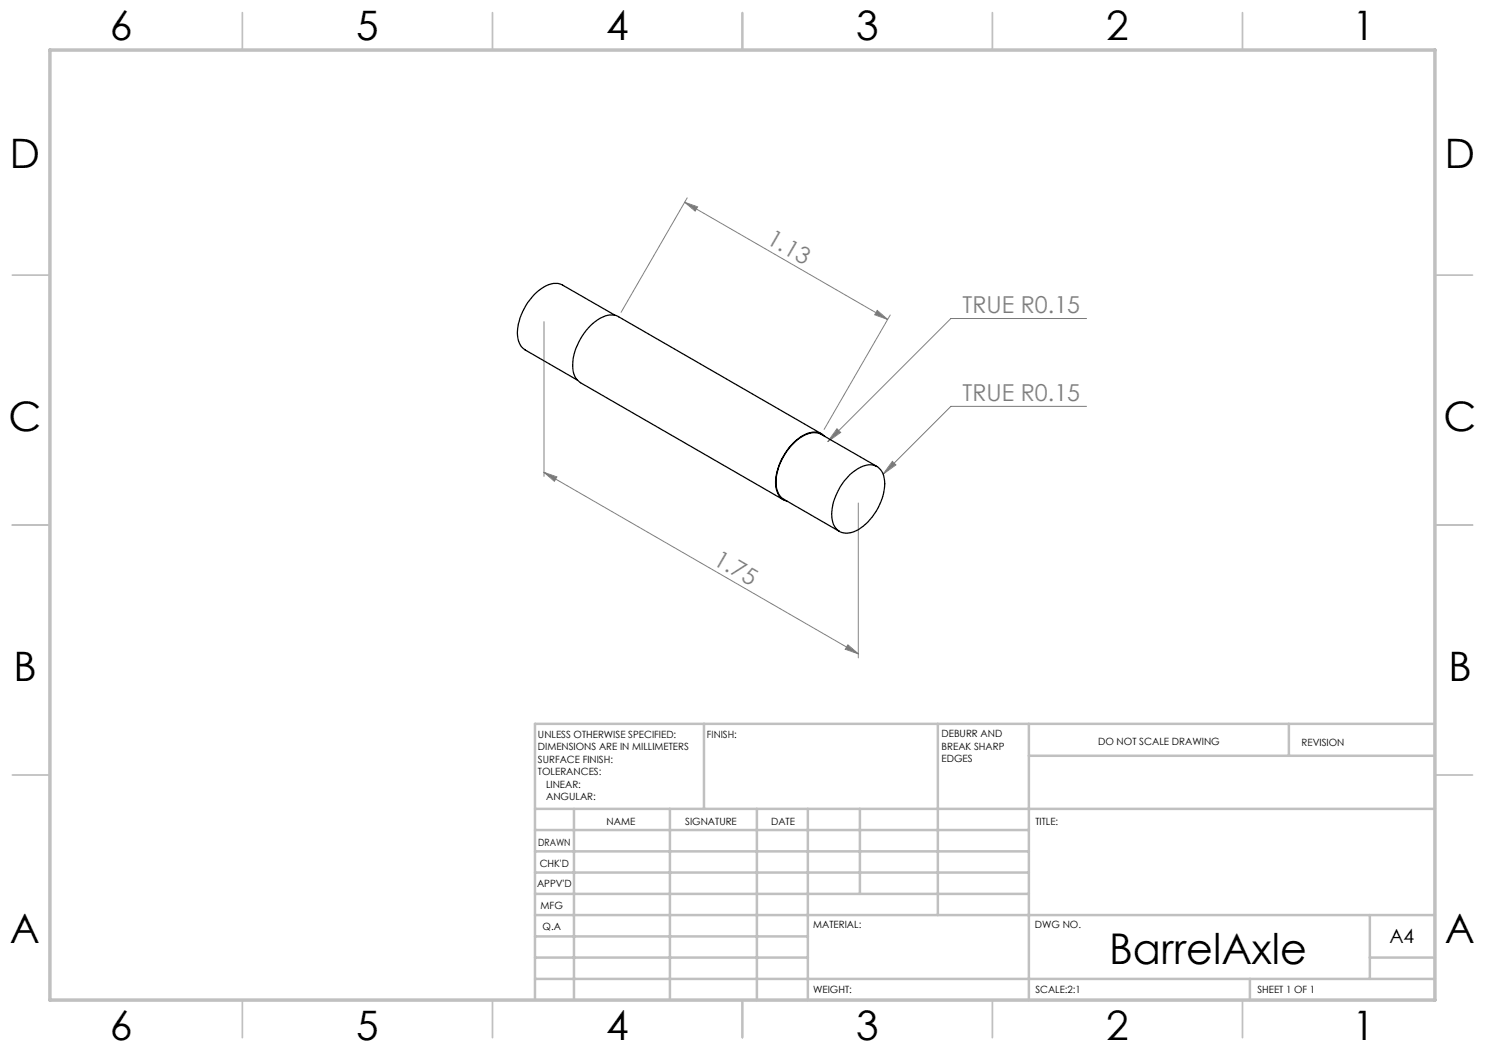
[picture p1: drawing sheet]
<svg xmlns="http://www.w3.org/2000/svg" width="297mm" height="210mm" viewBox="0 0 297 210" stroke-linecap="round" stroke-linejoin="round" font-family="sans-serif">
<g fill="none" stroke="#808080" stroke-width=".2">
<path d="M137.4 39.6l-13.2 22.9M136.9 40.5l2.6 .9-.5 .8zM136.9 40.5l40.6 23.4M108.8 64.3v31M175.4 62.1l2.1 1.8-2.6-.9zM178 63l-13.2 22.9M217.3 63.7h-27.1l-24.6 24.6M108.8 94.5l2.6 .9-.5 .9zM108.8 94.5l62.9 36.3M167.4 85.8l.7 .7-2.5 1.8zM178.5 92.3l.7 .7-2.6 1.8zM217.3 81.3h-27.1l-13.6 13.5"/>
<path d="M171.7 100.6v31M169.6 129l2.1 1.8-2.6-1z"/>
</g>
<g fill="none" stroke="#c0c0c0" stroke-width=".35">
<path d="M48.5 2.5v7.5M98.5 2.5v7.5M148.5 2.5v7.5M198.5 2.5v7.5M248.5 2.5v7.5M2.5 55h7.5M287 55h7.5M2.5 105h7.5M287 105h7.5M2.5 155h7.5M287 155h7.5M48.5 200v7.5"/>
<path d="M98.5 200v7.5M148.5 200v7.5M198.5 200v7.5M248.5 200v7.5"/>
</g>
<g fill="none" stroke="#c0c0c0" stroke-width=".5">
<path d="M140.8 144.8v17M187.6 144.8v38.2M205.8 144.8v55.2M205.8 151.2h81.2M257.8 144.8v6.4M287 144.8h-180v55.2M107 161.8h180M107 178.8h98.8M107 174.5h98.8M107 170.3h98.8M107 166h98.8M114.8 161.8v38.2"/>
<path d="M134 161.8v38.2M151.4 161.8v38.2M161.6 161.8v38.2M172 161.8v17M107 195.8h180M107 191.5h54.6M107 187.3h54.6M107 183h180M250 195.8v4.2M274 191.5h13M274 183v12.8"/>
</g>
<path d="M10 10h277v190h-277z" fill="none" stroke="#c0c0c0" stroke-width=".7"/>
<g fill="#808080">
<path d="M175.4 62.1l2.1 1.8-2.6-.9zM136.9 40.5l2.6 .9-.5 .8z"/>
<path d="M178.5 92.3l-1.9 2.5 2.6-1.8zM167.4 85.8l-1.8 2.5 2.5-1.8z"/>
<path d="M108.8 94.5l2.6 .9-.5 .9zM169.6 129l2.1 1.8-2.6-1z"/>
</g>
<path d="M123 63l-10.5-6a3.8 3.8 0 0 0-4.2 .7 11.3 11.3 0 0 0-4.7 10l.4 1.3 1 1 10.5 6M164.3 86.8l-40.6-23.4a3.9 3.9 0 0 0-4.1 .6 11.7 11.7 0 0 0-5 9.9 3.3 3.3 0 0 0 1.5 2.6l40.6 23.5M165 87.3a3.3 3.3 0 0 0-4.4-.2 11.7 11.7 0 0 0-5.4 10.2 2.98 2.98 0 0 0 2.2 3M169.7 95.2a6.1 6.1 0 0 1 4.7-2.2 3.1 3.1 0 0 1 2.5 3.2 11.2 11.2 0 0 1-6.2 10.2 3 3 0 0 1-4.3-3 11.6 11.6 0 0 1 3.3-8.2zM175.4 93.3l-11.1-6.4a4 4 0 0 0-4.3 .7 11.4 11.4 0 0 0-4.7 9.9l.5 1.3 .8 1 11.3 6.5" fill="none" stroke="#000" stroke-width=".25"/>
<text font-size="8.5" x="221.8" y="192.7">BarrelAxle</text>
<g font-size="8.1">
<text x="22" y="8">6</text>
<text x="71.2" y="8">5</text>
<text x="121.2" y="8">4</text>
<text x="171.3" y="8">3</text>
<text x="221.3" y="8">2</text>
<text x="270.5" y="8">1</text>
<text x="2" y="33.6">D</text>
<text x="289" y="33.6">D</text>
<text x="1.7" y="86.1">C</text>
<text x="288.7" y="86.1">C</text>
<text x="2.7" y="136.1">B</text>
<text x="289.7" y="136.1">B</text>
<text x="2" y="188.6">A</text>
<text x="289" y="188.6">A</text>
<text x="22" y="208">6</text>
<text x="71.2" y="208">5</text>
<text x="121.2" y="208">4</text>
<text x="171.3" y="208">3</text>
<text x="221.3" y="208">2</text>
<text x="270.5" y="208">1</text>
</g>
<g font-size="4.7" fill="#808080">
<text x="153.1" y="48.6" transform="rotate(30 153.1 48.6)">1.13</text>
<text x="192.5" y="62.7">TRUE R0.15</text>
<text x="192.5" y="80.2">TRUE R0.15</text>
<text x="142.5" y="112.7" transform="rotate(30 142.5 112.7)">1.75</text>
</g>
<text font-size="3.9" x="277.9" y="188.5">A4</text>
<g font-size="2">
<text x="107.6" y="147.6">UNLESS OTHERWISE SPECIFIED:</text>
<text x="141.4" y="147.6">FINISH:</text>
<text x="188.3" y="147.5">DEBURR AND</text>
<text x="188.3" y="150">BREAK SHARP</text>
<text x="219.6" y="149">DO NOT SCALE DRAWING</text>
<text x="260.3" y="149.2">REVISION</text>
<text x="107.6" y="150.1">DIMENSIONS ARE IN MILLIMETERS</text>
<text x="107.6" y="152.6">SURFACE FINISH:</text>
<text x="107.6" y="155.1">TOLERANCES:</text>
<text x="188.3" y="152.5">EDGES</text>
<text x="109.2" y="157.6">LINEAR:</text>
<text x="109.2" y="160.1">ANGULAR:</text>
<text x="121.3" y="165">NAME</text>
<text x="137" y="164.9">SIGNATURE</text>
<text x="154.2" y="164.9">DATE</text>
<text x="207.1" y="164.9">TITLE:</text>
<text x="107.6" y="169.1">DRAWN</text>
<text x="107.9" y="173.3">CHK'D</text>
<text x="107.4" y="177.4">APPV'D</text>
<text x="108.1" y="181.8">MFG</text>
<text x="108.5" y="186">Q.A</text>
<text x="162.6" y="185.5">MATERIAL:</text>
<text x="207" y="185.5">DWG NO.</text>
<text x="162.6" y="198.5">WEIGHT:</text>
<text x="207.1" y="198.6">SCALE:2:1</text>
<text x="251.5" y="198.6">SHEET 1 OF 1</text>
</g>
</svg>
